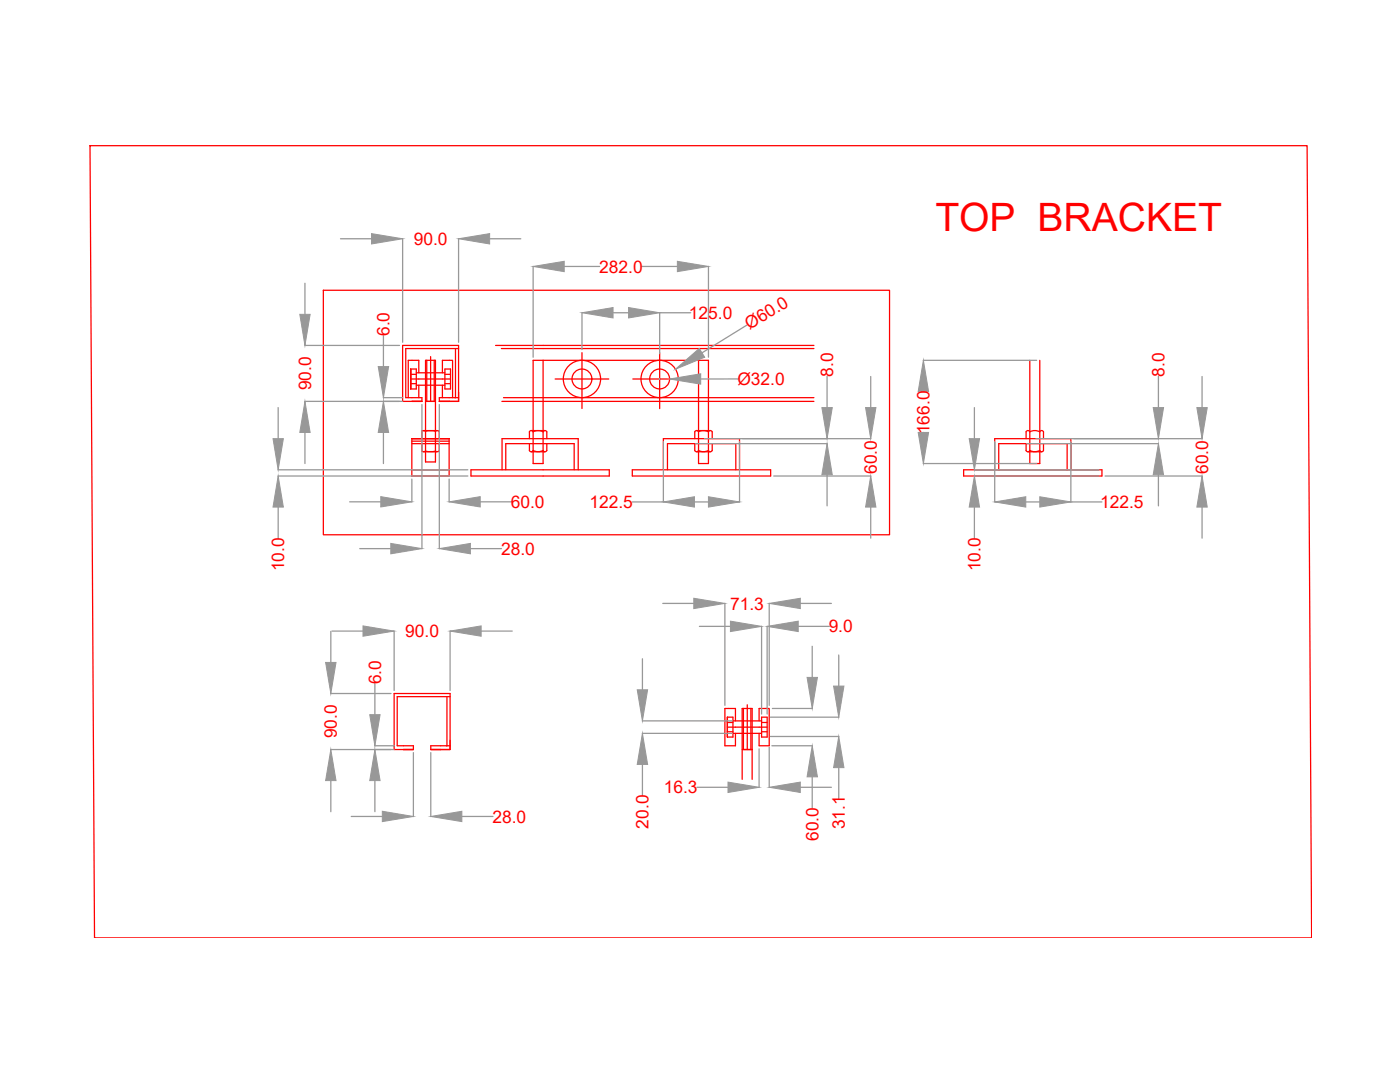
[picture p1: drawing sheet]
<svg xmlns="http://www.w3.org/2000/svg" width="279mm" height="216mm" viewBox="0 0 279 216" stroke-linecap="round" stroke-linejoin="round" font-family="sans-serif">
<!-- layer: Layer3 -->
<g fill="none" stroke="#f00" stroke-width=".25">
<path d="M18 29.1h242.9l.9 158h-242.9zM64.5 57.9h113v48.8h-113zM82 73.6v4v-4M82 75.6h7.9M82 76.6h1.1M82 74.7h1.1M82 73.6h1.1v4h-1.1M83.1 76.9h5.7M83.1 74.4h5.7M83.6 74.4v-2.5h-2.1v7.5M83.6 76.9v2.5M84.9 71.9h2v20.3h-2z"/>
<path d="M85.2 71.9v8.2M85.9 71.2v8.9M86.7 71.9v8.2M88.3 74.4v-2.5h2v7.5M88.3 76.9v2.5M88.8 76.6h1.1M88.8 74.7h1.1M88.8 73.6h1.1v4h-1.1zM90.9 69.6v9.8M91.5 69.6h-10.5v9.8h3.2v.7h-3.8v-11.2h11.1v11.2h-3.8v-.7h3.8M98.9 68.9h63.5M100.1 69.6h62.3"/>
<path d="M100.5 79.4h61.9M108.4 71.9v20.6h-2v-20.6h35v20.6h-2v-20.6M110.8 75.6h10.7M116.1 70.4v11.1M126.3 75.6h10.7M131.6 70.4v11.1M205.5 71.9v20.6h2v-20.6M82.2 87.5v7.5h7.4v-7.5M82.2 93.7h7.4M82.2 88h7.4M82.2 88.5h7.4M84.2 87.5v-1.5l1.5-.1 1.9 .1 .1 1.5"/>
<path d="M84.2 88.5v1.5l1.5 .1 1.9-.1 .1-1.5M84.5 85.9h2.7M84.5 90.1h2.7M84.9 80.1h2M89.6 87.5h-7.4h7.4M94 93.7h27.6v1.3h-27.6zM100.2 80.1h62.2M100.2 93.7v-6.2h15.2v6.2M100.9 93.7v-5.2h13.7v5.2M105.6 86.2l.4-.3 .4 .3M105.6 89.9l.4 .2 .4-.2M105.7 86.2v1.3"/>
<path d="M105.7 88.5v1.4M106 90.1h2.7M106 85.9h2.8M106.4 86.2a2.11 2.11 0 0 1 2 0l.4-.3 .3 .3v1.3M109.1 88.5v1.4l-.3 .2-.4-.2a2.11 2.11 0 0 1-2 0M126.2 93.7h27.6v1.3h-27.6zM132.4 93.7v-6.2h15.2v6.2M133.2 93.7v-5.2h13.6v5.2M138.7 87.5v-1.3l.3-.3 .4 .3a2.06 2.06 0 0 1 2 0l.4-.3 .3 .3v1.3M138.7 88.5v1.4l.3 .2 .4-.2a2.11 2.11 0 0 0 2 0l.4 .2 .3-.2v-1.4M139 90.1h2.7M139 85.9h2.8"/>
<path d="M192.3 93.7h27.6v1.3h-27.6zM198.5 93.7v-6.2h15.2v6.2M199.3 93.7v-5.2h13.7v5.2M204.8 87.5v-1.3l.3-.3 .4 .3a2.09 2.09 0 0 1 2 0l.4-.3 .4 .3v1.3M204.8 88.5v1.4l.3 .2 .4-.2a2.14 2.14 0 0 0 2 0l.4 .2 .4-.2v-1.4M205.2 90.1h2.7M89.2 139v9.8M89.8 139h-10.5v9.8h3.2v.8h-3.8v-11.2h11.1v11.2h-3.8v-.8h3.8M89.8 147.7v1.9h-1.8M145.2 143.1v4v-4M145.2 145.1h7.9M145.2 146h1.1"/>
<path d="M145.2 144.2h1.1M145.2 143.1h1.1v4h-1.1M146.3 146.3h5.7M146.3 143.8h5.7M146.8 143.8v-2.4h-2.1v7.4h2.1v-2.5M148.1 155.5v-14.1h2v14.1M148.4 141.4v8.2h1.7h-2M149.1 140.6v9M149.9 141.4v8.2M151.5 143.8v-2.4h2v7.4h-2M151.5 146.3v2.5M152 146h1.1"/>
<path d="M152 144.2h1.1M152 143.1h1.1v4h-1.1z"/>
<circle cx="116.1" cy="75.6" r="3.7"/>
<circle cx="116.1" cy="75.6" r="1.98"/>
<circle cx="131.6" cy="75.6" r="3.7"/>
<circle cx="131.6" cy="75.6" r="1.98"/>
</g>
<g fill="none" stroke="#989898" stroke-width=".25">
<path d="M60.9 56.5v6.2M67.9 47.6h6.3M80.4 47.6v20.7M91.5 47.6v20.7M97.7 47.6h6.2M106.4 53.1v18.2M112.6 53.2h7.1M128.1 53.2h7.1M141.4 53.1v18.2M60.8 68.9h18.9M76.5 79.4h3.9M76.5 66.9v6.2"/>
<path d="M116.1 62.4v7.4M122.3 62.4h3.1M131.6 75.6h.1M131.6 62.4v8.2M131.6 62.4h6.3M147.3 75.6h-7.5M149.1 64.9l-9 5.5M165.1 75.1v6.2M173.8 75.1v6.2M184.3 71.9h22.6M184.3 78.1h.1M231.2 75.1v6.2"/>
<path d="M239.9 75.1v6.2M55.5 95h37.9M55.5 93.7h37.9M55.5 81.3v6.2M60.8 80.1h19.6M60.9 86.3v6.2M76.5 86.3v6.2M82.2 95.6v4.6M84.2 80.7v28.8M87.7 80.7v28.8M89.6 95.6v4.6M132.4 88.2v12"/>
<path d="M138.8 88.5h26.3M140.6 87.5h33.2M147.6 88.2v12M154.4 95h19.4M165.1 94.7v6.2M184.3 92.5h22.6M184.3 86.3h.1M194.4 95h24.9M194.4 93.7h24.9M194.5 81.3v6.2M198.5 88.2v12M204.9 88.5h26.3"/>
<path d="M206.7 87.5h33.2M213.7 88.2v12M220.5 95h19.4M231.2 94.7v6.2M55.5 101.2v6.2M69.8 100.1h6.2M71.8 109.5h6.2M93.9 109.5h6.2M95.8 100.1h6.2M126.2 100.2h6.2M138.6 100.2h2.8M173.8 101.2v6.2"/>
<path d="M194.5 101.2v6.2M204.7 100.2h2.8M213.7 100.2h6.2M239.9 101.2v6.2M66 138.4h12M66 126v6.2M66.2 125.9h6.2M74.8 136.4v6.2M78.7 125.9v11.9M89.8 125.9v11.9M96 125.9h6.2M128.2 131.4v6.2"/>
<path d="M132.3 120.4h6.2M139.6 125h6.2M144.7 120.4v20.3M152 125v17.5M153.1 125v17.5M153.5 120.4v20.3M159.3 125h6.2M159.7 120.4h6.2M162.1 129v6.2M167.4 130.7v6.2M66 149.6h12.7M66 155.8v6.2"/>
<path d="M74.8 148.8h3.9M74.8 155.8v6.2M82.5 150.2v12.7M86 150.2v12.7M128.2 143.8h18M128.2 146.3h18M128.2 152.5v6.2M139.1 157.1h6.2M151.5 149.4v7.7M153.5 149.1v8M153.7 143.1h13.7M153.7 147h13.7"/>
<path d="M154 148.8h8.1M154.1 141.4h8M159.7 157.1h6.2M162.1 155v6.2M167.4 153.2v6.2M70.1 162.9h6.2M92.2 162.9h6.2"/>
</g>
<g fill="#989898" stroke="#989898" stroke-width=".2">
<path d="M54.5 87.5h2.1l-1.1 6.2z"/>
<path d="M55.5 95l1.1 6.2h-2.1z"/>
<path d="M141.4 99.1l6.2 1.1-6.2 1z"/>
<path d="M132.4 100.2l6.2-1.1v2.1z"/>
<path d="M106.4 53.2l6.2-1.1v2.1z"/>
<path d="M135.2 52.1l6.2 1.1-6.2 1z"/>
<path d="M134.8 73.7l4.8-4.2 1 1.8z"/>
<path d="M133.6 75.6l6.2-1v2.1z"/>
<path d="M173.8 95l1 6.2h-2.1z"/>
<path d="M172.7 81.3h2.1l-1 6.2z"/>
<path d="M91.5 47.6l6.2-1v2.1z"/>
<path d="M74.2 46.6l6.2 1-6.2 1.1z"/>
<path d="M78 108.4l6.2 1.1-6.2 1z"/>
<path d="M87.7 109.5l6.2-1.1v2.1z"/>
<path d="M60.9 80.1l1 6.2h-2.1z"/>
<path d="M59.8 62.7h2.1l-1 6.2z"/>
<path d="M76.5 80.1l1.1 6.2h-2.1z"/>
<path d="M75.5 73.1h2.1l-1.1 6.3z"/>
<path d="M165.1 88.5l1 6.2h-2.1z"/>
<path d="M164 81.3h2.1l-1 6.2z"/>
<path d="M76 99.1l6.2 1-6.2 1.1z"/>
<path d="M89.6 100.1l6.2-1v2.1z"/>
<path d="M116.1 62.4l6.2-1v2z"/>
<path d="M125.4 61.4l6.2 1-6.2 1z"/>
<path d="M89.8 125.9l6.2-1v2.1z"/>
<path d="M72.4 124.9l6.3 1-6.3 1.1z"/>
<path d="M76.3 161.9l6.2 1-6.2 1z"/>
<path d="M86 162.9l6.2-1v2z"/>
<path d="M66 149.6l1.1 6.2h-2.1z"/>
<path d="M65 132.2h2.1l-1.1 6.2z"/>
<path d="M74.8 149.6l1.1 6.2h-2.1z"/>
<path d="M73.8 142.6h2.1l-1.1 6.2z"/>
<path d="M161.1 135.2h2l-1 6.2z"/>
<path d="M162.1 148.8l1 6.2h-2z"/>
<path d="M153.5 157.1l6.2-1v2z"/>
<path d="M145.3 156.1l6.2 1-6.2 1z"/>
<path d="M166.4 136.9h2l-1 6.2z"/>
<path d="M167.4 147l1 6.2h-2z"/>
<path d="M145.8 123.9l6.2 1.1-6.2 1z"/>
<path d="M153.1 125l6.2-1.1v2.1z"/>
<path d="M127.2 137.6h2l-1 6.2z"/>
<path d="M128.2 146.3l1 6.2h-2z"/>
<path d="M153.5 120.4l6.2-1v2z"/>
<path d="M138.5 119.4l6.2 1-6.2 1z"/>
<path d="M198.5 100.2l6.2-1.1v2.1z"/>
<path d="M207.5 99.1l6.2 1.1-6.2 1z"/>
<path d="M239.9 95l1 6.2h-2z"/>
<path d="M238.9 81.3h2l-1 6.2z"/>
<path d="M231.2 88.5l1 6.2h-2.1z"/>
<path d="M230.1 81.3h2.1l-1 6.2z"/>
<path d="M184.3 71.9l1 6.2h-2.1z"/>
<path d="M183.2 86.3h2.1l-1 6.2z"/>
<path d="M193.4 87.5h2.1l-1 6.2z"/>
<path d="M194.5 95l1 6.2h-2.1z"/>
</g>
<text font-size="7.8" fill="#f00" x="186.7" y="46.2">TOP BRACKET</text>
<g font-size="3.5" fill="#f00">
<text x="82.6" y="48.9">90.0</text>
<text x="119.6" y="54.4">282.0</text>
<text x="137.5" y="63.6">125.0</text>
<text x="149.6" y="65.9" transform="rotate(-32 149.6 65.9)">Ø60.0</text>
<text x="77.7" y="67.1" transform="rotate(-90 77.7 67.1)">6.0</text>
<text x="62.1" y="77.9" transform="rotate(-90 62.1 77.9)">90.0</text>
<text x="147.2" y="76.8">Ø32.0</text>
<text x="166.3" y="75.2" transform="rotate(-90 166.3 75.2)">8.0</text>
<text x="232.4" y="75.2" transform="rotate(-90 232.4 75.2)">8.0</text>
<text x="185.5" y="86.6" transform="rotate(-90 185.5 86.6)">166.0</text>
<text x="175" y="94.6" transform="rotate(-90 175 94.6)">60.0</text>
<text x="241.1" y="94.6" transform="rotate(-90 241.1 94.6)">60.0</text>
<text x="101.9" y="101.4">60.0</text>
<text x="117.6" y="101.4">122.5</text>
<text x="219.6" y="101.4">122.5</text>
<text x="56.7" y="114" transform="rotate(-90 56.7 114)">10.0</text>
<text x="100" y="110.7">28.0</text>
<text x="195.7" y="114" transform="rotate(-90 195.7 114)">10.0</text>
<text x="145.7" y="121.6">71.3</text>
<text x="80.9" y="127.1">90.0</text>
<text x="165.4" y="126.2">9.0</text>
<text x="76" y="136.5" transform="rotate(-90 76 136.5)">6.0</text>
<text x="67.2" y="147.3" transform="rotate(-90 67.2 147.3)">90.0</text>
<text x="132.5" y="158.3">16.3</text>
<text x="98.3" y="164.1">28.0</text>
<text x="129.4" y="165.3" transform="rotate(-90 129.4 165.3)">20.0</text>
<text x="163.3" y="167.8" transform="rotate(-90 163.3 167.8)">60.0</text>
<text x="168.6" y="165.5" transform="rotate(-90 168.6 165.5)">31.1</text>
</g>
</svg>
